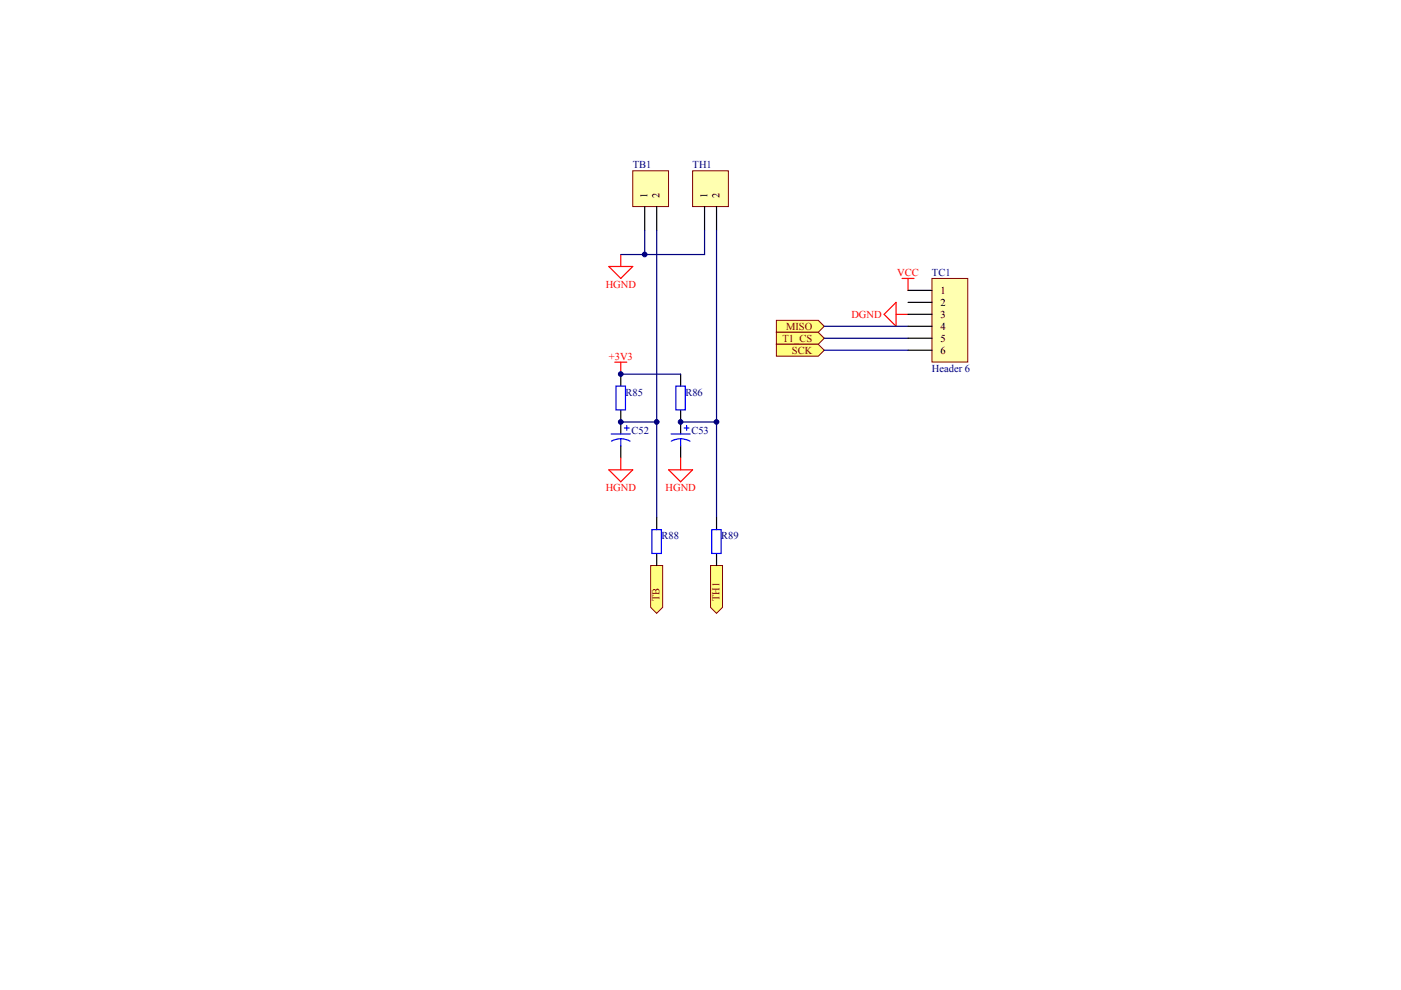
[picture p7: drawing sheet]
<svg xmlns="http://www.w3.org/2000/svg" width="297mm" height="210mm" viewBox="0 0 297 210" stroke-linecap="round" stroke-linejoin="round" font-family="sans-serif">
<path d="M131.6 79.3v2.6M144.3 79.3v2.6M131.6 86.9v5.1M131.6 94.5v2.6M144.3 86.9v5.1M144.3 94.5v2.6" fill="none" stroke="#000" stroke-width=".25"/>
<g fill="none" stroke="#00f" stroke-width=".25">
<path d="M129.6 92h4M130.6 81.9h2v5h-2zM131.6 93l1.2 .2 .8 .3M131.6 93l-1.2 .2-.8 .3M131.6 93v1.5M132.4 90.7h1M132.9 90.2v1M142.3 92h4M143.3 81.9h2v5h-2zM144.3 93l1.2 .2 .8 .3M144.3 93l-1.2 .2-.8 .3M144.3 93v1.5"/>
<path d="M145.1 90.7h1M145.6 90.2v1"/>
</g>
<path d="M131.6 89.5h7.6M144.3 89.5h7.6" fill="none" stroke="#000080" stroke-width=".25"/>
<path d="M129.1 56.5h5.1l-2.6 2.5zM131.6 54v2.5M129.1 99.6h5.1l-2.6 2.6zM131.6 97.1v2.5M141.8 99.6h5l-2.5 2.6zM144.3 97.1v2.5" fill="none" stroke="#f00" stroke-width=".25"/>
<g fill="#ffff80" stroke="#800000" stroke-width=".21">
<path d="M138 119.9h2.5v8.9l-1.3 1.3-1.2-1.3z" fill-rule="evenodd"/>
<path d="M150.6 119.9h2.6v8.9l-1.3 1.3-1.3-1.3z" fill-rule="evenodd"/>
</g>
<path d="M134.2 36.2h7.5v7.6h-7.5z" fill="#ffffb0" stroke="#800000" stroke-width=".21"/>
<path d="M136.7 43.8v5.1M139.2 43.8v5.1" fill="none" stroke="#000" stroke-width=".25"/>
<path d="M146.8 36.2h7.6v7.6h-7.6z" fill="#ffffb0" stroke="#800000" stroke-width=".21"/>
<path d="M149.4 43.8v5.1M151.9 43.8v5.1" fill="none" stroke="#000" stroke-width=".25"/>
<path d="M136.7 48.9v5.1M139.2 48.9v60.9M149.4 48.9v5.1h-17.8M151.9 48.9v60.9M131.6 79.3h12.7" fill="none" stroke="#000080" stroke-width=".25"/>
<path d="M191.3 59h2.5M192.5 59v2.6M130.3 76.8h2.6M131.6 76.8v2.5M187.4 66.6l2.6-2.5v5.1zM190 66.6h2.5" fill="none" stroke="#f00" stroke-width=".25"/>
<g fill="#ffff80" stroke="#800000" stroke-width=".21">
<path d="M164.6 67.9h8.9l1.3 1.3-1.3 1.3h-8.9z" fill-rule="evenodd"/>
<path d="M164.6 70.5h8.9l1.3 1.2-1.3 1.3h-8.9z" fill-rule="evenodd"/>
<path d="M164.6 73h8.9l1.3 1.3-1.3 1.2h-8.9z" fill-rule="evenodd"/>
</g>
<path d="M174.8 71.7h17.7M174.8 69.2h17.7" fill="none" stroke="#000080" stroke-width=".25"/>
<path d="M197.6 59h7.6v17.8h-7.6z" fill="#ffffb0" stroke="#800000" stroke-width=".21"/>
<path d="M192.5 61.6h5.1M192.5 64.1h5.1M192.5 66.6h5.1M192.5 69.2h5.1M192.5 71.7h5.1M192.5 74.3h5.1M139.2 109.8v2.5M139.2 117.4v2.5M151.9 109.8v2.5M151.9 117.4v2.5" fill="none" stroke="#000" stroke-width=".25"/>
<path d="M174.8 74.3h17.7" fill="none" stroke="#000080" stroke-width=".25"/>
<path d="M138.2 112.3h2v5h-2zM150.9 112.3h2v5h-2z" fill="none" stroke="#00f" stroke-width=".25"/>
<g fill="#000080" stroke="#000080" stroke-width=".21">
<circle cx="131.6" cy="89.5" r=".49"/>
<circle cx="131.6" cy="79.3" r=".49"/>
<circle cx="136.7" cy="54" r=".49"/>
<circle cx="139.2" cy="89.5" r=".49"/>
<circle cx="144.3" cy="89.5" r=".49"/>
<circle cx="151.9" cy="89.5" r=".49"/>
</g>
<g font-size="2.2" fill="#000080">
<text x="134.2" y="35.7">TB1</text>
<text x="146.8" y="35.7">TH1</text>
<text x="197.6" y="58.5">TC1</text>
<text x="132.6" y="83.9">R85</text>
<text x="145.3" y="83.9">R86</text>
<text x="197.6" y="78.8">Header 6</text>
<text x="133.9" y="92">C52</text>
<text x="146.6" y="92">C53</text>
<text x="140.2" y="114.3">R88</text>
<text x="152.9" y="114.3">R89</text>
</g>
<g font-size="2.2">
<text x="137.3" y="42" transform="rotate(-90 137.3 42)">1</text>
<text x="139.8" y="42" transform="rotate(-90 139.8 42)">2</text>
<text x="150" y="42" transform="rotate(-90 150 42)">1</text>
<text x="152.5" y="42" transform="rotate(-90 152.5 42)">2</text>
<text x="199.4" y="62.3">1</text>
<text x="199.4" y="64.9">2</text>
<text x="199.4" y="67.4">3</text>
<text x="199.4" y="70">4</text>
<text x="199.4" y="72.5">5</text>
<text x="199.4" y="75">6</text>
</g>
<g font-size="2.2" fill="#f00">
<text x="190.2" y="58.5">VCC</text>
<text x="128.4" y="61">HGND</text>
<text x="180.5" y="67.4">DGND</text>
<text x="129.1" y="76.3">+3V3</text>
<text x="128.4" y="104.1">HGND</text>
<text x="141.1" y="104.1">HGND</text>
</g>
<g font-size="2.2" fill="#800000">
<text x="166.7" y="70">MISO</text>
<text x="165.9" y="72.5">T1_CS</text>
<text x="167.9" y="75">SCK</text>
<text x="139.8" y="127.5" transform="rotate(-90 139.8 127.5)">TB</text>
<text x="152.5" y="127.5" transform="rotate(-90 152.5 127.5)">TH1</text>
</g>
</svg>
